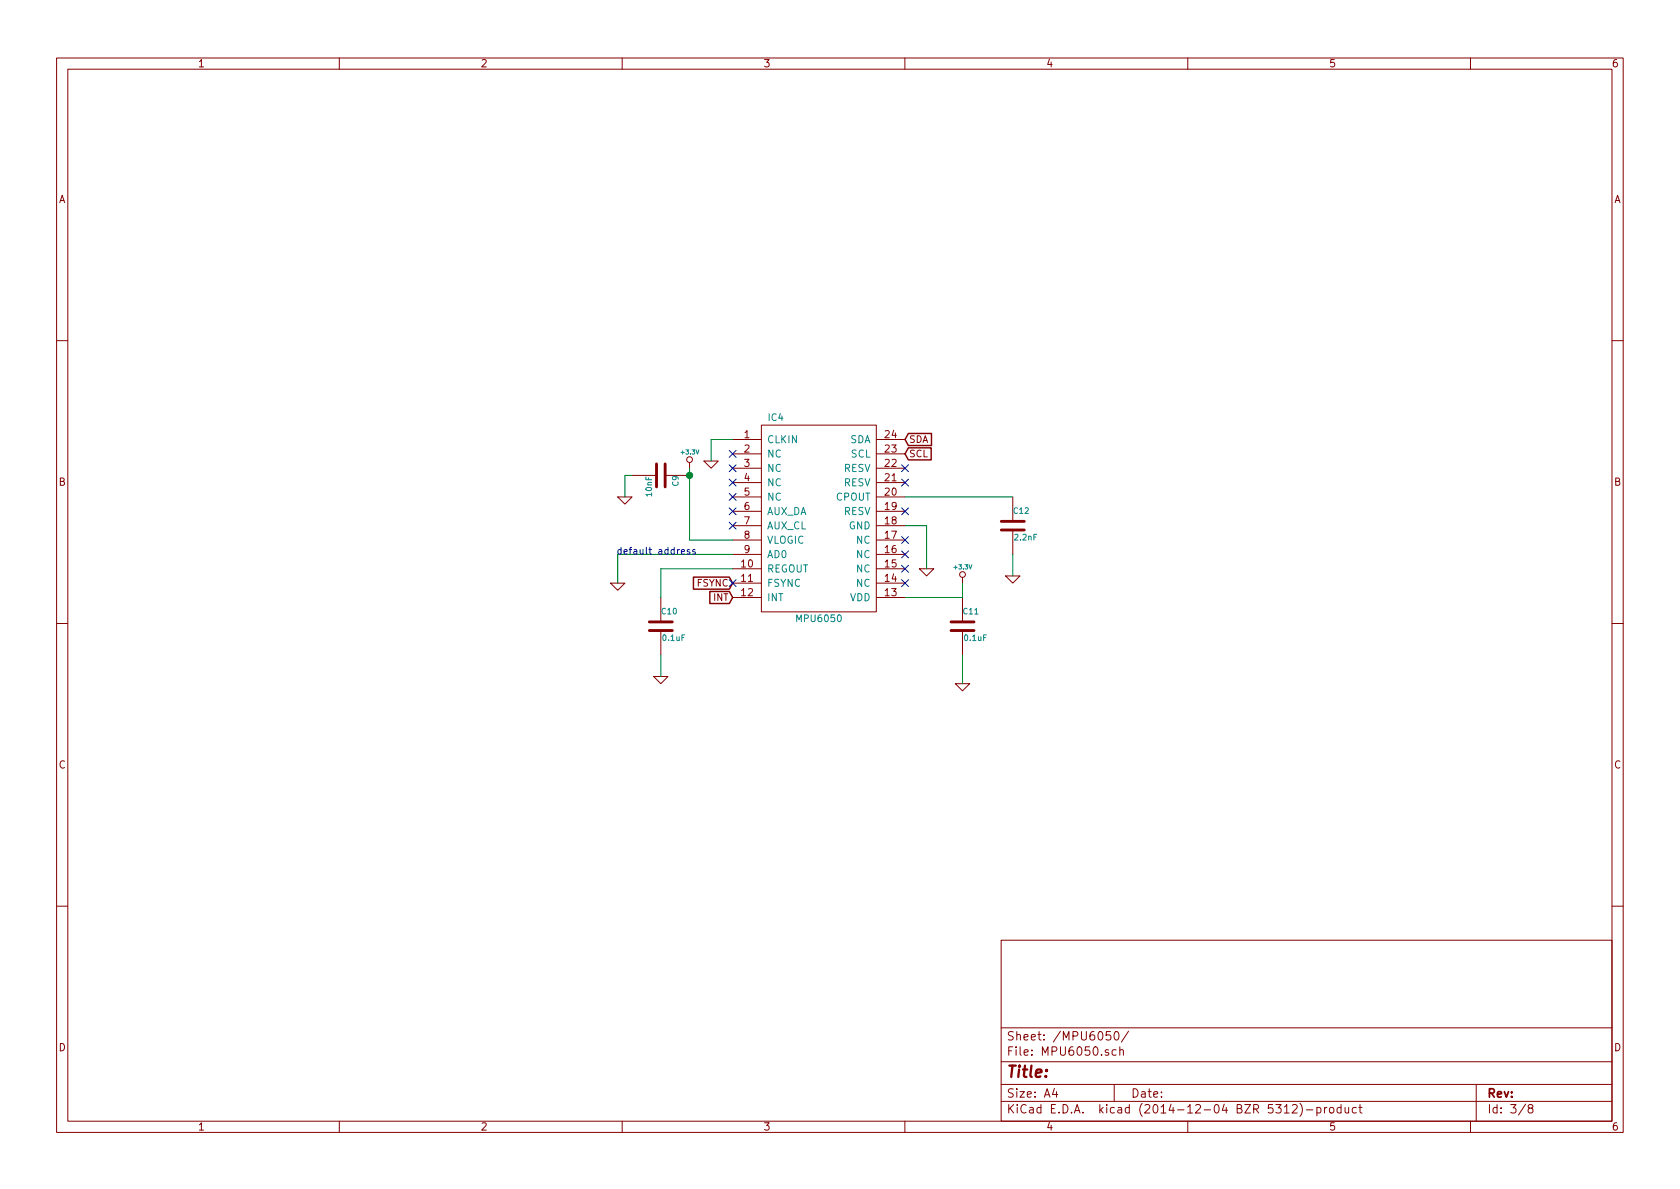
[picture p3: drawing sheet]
<svg xmlns="http://www.w3.org/2000/svg" width="297mm" height="210mm" viewBox="0 0 297 210" stroke-linecap="round" stroke-linejoin="round" font-family="sans-serif">
<g fill="none" stroke="#840000" stroke-width=".18">
<path d="M10 10.3h277v189.9h-277zM12 12.2h273v186.1h-273zM60 10.3v1.9M110 10.3v1.9M160 10.3v1.9M210 10.3v1.9M260 10.3v1.9M10 60.2h2M129.5 77.7h5.1M134.6 75.2h20.3v33h-20.3zM154.9 77.7h5.1M285 60.2h2"/>
<path d="M109.2 87.9h2.6l-1.3 1.2zM111.8 84.1h4.3M117.6 84.1h4.3M121.9 81.8v1M124.5 81.5h2.5l-1.3 1.3zM129.5 80.3h5.1M129.5 82.8h5.1M129.5 85.3h5.1M129.5 87.9h5.1M129.5 90.4h5.1M129.5 93h5.1M129.5 95.5h5.1"/>
<path d="M129.5 98h5.1M154.9 80.3h5.1M154.9 82.8h5.1M154.9 85.3h5.1M154.9 87.9h5.1M154.9 90.4h5.1M154.9 93h5.1M154.9 95.5h5.1M154.9 98h5.1M179.1 87.9v4.3M179.1 93.7v4.3M10 110.3h2"/>
<path d="M107.9 103.1h2.6l-1.3 1.3zM115.6 119.6h2.5l-1.3 1.3zM116.8 105.7v4.3M116.8 111.5v4.3M129.5 100.6h5.1M129.5 103.1h5.1M129.5 105.7h5.1M154.9 100.6h5.1M154.9 103.1h5.1M154.9 105.7h5.1M162.6 100.6h2.5l-1.3 1.2zM170.2 102.1v1"/>
<path d="M170.2 105.7v4.3M170.2 111.5v4.3M177.8 101.8h2.5l-1.2 1.3zM285 110.3h2M168.9 120.9h2.5l-1.2 1.3zM10 160.2h2M177 166.3h108v32h-108zM285 160.2h2M60 198.3v1.9M110 198.3v1.9M160 198.3v1.9M177 194.8h108"/>
<path d="M177 191.8h108M177 187.8h108M177 181.8h108M186.4 192.5l-.3 1h.9M186.8 193v1M196.3 182.4h-.7v.7l.2-.1 .5 .1 .1 .2-.1 .5-.2 .1-.5-.1M197 191.8v3M197.1 182.6l.2-.2a.81 .81 0 0 1 .6 .6 .81 .81 0 0 1-.3 .8l-.1 .1a.79 .79 0 0 1-.4-1.3zM197.3 185.7l-.4-.1-.3 .3 .1 .6 .2 .1 .4-.1M198 185.7l.2-.1 .4 .1v.9M198 185.1v1.5M199.5 182.3l-1.2 2"/>
<path d="M210 198.3v1.9M227.1 195.8l.4-.5v1.5M227.1 196.8h.8M228.5 195.5l.2-.2h.4l.3 .5-1 1h1M229.8 195.1a1.71 1.71 0 0 1 0 2.3M231 196.3h1.1M232.8 195.9l.5-.1 .3 .3-.2 .6h-.6M232.8 195.8v1.5M234.2 195.8v1M234.6 195.8l-.4 .3M235.1 196l.2-.2 .5 .2v.5l-.1 .2-.4 .1-.2-.1zM237.1 195.9l-.4-.1-.3 .3 .1 .6 .2 .1 .4-.1"/>
<path d="M237.1 195.3v1.5M237.8 195.8l.1 .9 .4 .1 .2-.1M238.5 195.8v1M239.8 195.9l-.4-.1-.3 .3 .1 .6 .2 .1 .4-.1M240.3 195.8h.5M240.5 195.3v1.3l.3 .2M260 198.3v1.9M261 191.8v6.5M269.7 195.2l-1.2 2M270.5 196l-.3-.3 .1-.2 .2-.2 .4 .1 .1 .2v.2l-.7 .2a.48 .48 0 0 0 0 .7l.2 .1 .5-.1a.48 .48 0 0 0-.2-.7"/>
<circle cx="121.9" cy="81.3" r=".51"/>
<circle cx="170.2" cy="101.6" r=".51"/>
</g>
<path d="M160.6 76.7h4.1v2.1h-4.1l-.6-1.1zM160.6 79.2h4v2.1h-4l-.6-1zM122.6 102.1h6.4l.5 1-.5 1.1h-6.4zM125.5 104.6h3.5l.5 1.1-.5 1h-3.5z" fill="none" stroke="#840000" stroke-width=".25"/>
<g fill="none" stroke="#000084" stroke-width=".18">
<path d="M128.9 79.6l1.2 1.3M130.1 79.6l-1.2 1.3M128.9 87.3l1.2 1.2M128.9 84.7l1.2 1.2M128.9 82.2l1.2 1.2M128.9 89.8l1.2 1.2M128.9 92.3l1.2 1.3M130.1 87.3l-1.2 1.2M130.1 84.7l-1.2 1.2M130.1 82.2l-1.2 1.2M130.1 89.8l-1.2 1.2M130.1 92.3l-1.2 1.3"/>
<path d="M159.4 82.2l1.2 1.2M159.4 84.7l1.2 1.2M159.4 89.8l1.2 1.2M159.4 94.9l1.2 1.2M159.4 97.4l1.2 1.2M159.4 100l1.2 1.2M160.6 82.2l-1.2 1.2M160.6 84.7l-1.2 1.2M160.6 89.8l-1.2 1.2M160.6 94.9l-1.2 1.2M160.6 97.4l-1.2 1.2M160.6 100l-1.2 1.2"/>
<path d="M128.9 102.5l1.2 1.2M130.1 102.5l-1.2 1.2M159.4 102.5l1.2 1.2M160.6 102.5l-1.2 1.2"/>
</g>
<path d="M129.5 77.7h-3.8v3.8M111.8 84.1h-1.3v3.8M121.9 82.8v12.7h7.6M129.5 98h-20.3v5.1M160 87.9h19.1M160 93h3.8v7.6M179.1 98v3.8M116.8 115.8v3.8M129.5 100.6h-12.7v5.1M170.2 103.1v2.6h-10.2M170.2 115.8v5.1" fill="none" stroke="#008400" stroke-width=".18"/>
<path d="M116.1 82v4.1M117.6 82v4.1M177 93.7h4.1M177 92.2h4.1M114.8 111.5h4.1M114.8 110h4.1M168.1 111.5h4.1M168.1 110h4.1" fill="none" stroke="#840000" stroke-width=".51"/>
<circle cx="121.9" cy="84.1" r=".51" fill="#008400" stroke="#008400" stroke-width=".25"/>
<path d="M109.8 97.3l-.3-.1-.3 .2 .1 .5h.5M109.8 96.8v1.2M110.3 97.6l.6-.1-.2-.3-.3 .1-.1 .5 .2 .2 .3-.1M122.9 97.3a.26 .26 0 0 0-.3-.1 .26 .26 0 0 0-.1 .2l.5 .4-.2 .2-.3-.1" fill="none" stroke="#0000c2" stroke-width=".18"/>
<text font-size="2.8" fill="#840000" x="178" y="190.5">Title:</text>
<g font-size="2.1" fill="#840000">
<text x="178" y="184">Sheet: /MPU6050/</text>
<text x="178" y="186.7">File: MPU6050.sch</text>
<text x="178" y="196.9">KiCad E.D.A. kicad (2014-12-04 BZR 5312)-product</text>
<text x="178" y="194.1">Size: A4</text>
<text x="200" y="194.1">Date:</text>
<text x="263" y="194.1">Rev:</text>
<text x="263" y="196.9">Id: 3/8</text>
</g>
<g font-size="1.8" fill="#840000">
<text x="35" y="11.9">1</text>
<text x="85" y="11.9">2</text>
<text x="135" y="11.9">3</text>
<text x="185" y="11.9">4</text>
<text x="235" y="11.9">5</text>
<text x="285" y="11.9">6</text>
<text x="10.4" y="35.9">A</text>
<text x="285.4" y="35.9">A</text>
<text x="131.6" y="77.5">1</text>
<text x="156.5" y="77.5">24</text>
<text x="131.6" y="80">2</text>
<text x="131.6" y="82.5">3</text>
<text x="156.5" y="82.5">22</text>
<text x="156.5" y="80">23</text>
<text x="10.4" y="85.9">B</text>
<text x="131.6" y="85.1">4</text>
<text x="131.6" y="87.6">5</text>
<text x="156.5" y="87.6">20</text>
<text x="156.5" y="85.1">21</text>
<text x="285.4" y="85.9">B</text>
<text x="131.6" y="90.2">6</text>
<text x="131.6" y="92.7">7</text>
<text x="131.6" y="95.2">8</text>
<text x="156.5" y="95.2">17</text>
<text x="156.5" y="92.7">18</text>
<text x="156.5" y="90.2">19</text>
<text x="131.1" y="100.3">10</text>
<text x="131.6" y="97.8">9</text>
<text x="156.5" y="100.3">15</text>
<text x="156.5" y="97.8">16</text>
<text x="131.1" y="102.9">11</text>
<text x="131.1" y="105.4">12</text>
<text x="156.5" y="105.4">13</text>
<text x="156.5" y="102.9">14</text>
<text x="10.4" y="135.9">C</text>
<text x="285.4" y="135.9">C</text>
<text x="10.4" y="185.9">D</text>
<text x="285.4" y="185.9">D</text>
<text x="35" y="199.9">1</text>
<text x="85" y="199.9">2</text>
<text x="135" y="199.9">3</text>
<text x="185" y="199.9">4</text>
<text x="235" y="199.9">5</text>
<text x="285" y="199.9">6</text>
</g>
<g font-size="1.8" fill="#008484">
<text x="135.6" y="78.4">CLKIN</text>
<text x="135.6" y="80.9">NC</text>
<text x="135.6" y="83.4">NC</text>
<text x="149.1" y="83.4">RESV</text>
<text x="150.2" y="78.4">SDA</text>
<text x="150.4" y="80.9">SCL</text>
<text x="135.6" y="86">NC</text>
<text x="135.6" y="88.5">NC</text>
<text x="147.7" y="88.5">CPOUT</text>
<text x="149.1" y="86">RESV</text>
<text x="135.6" y="91.1">AUX_DA</text>
<text x="135.6" y="93.6">AUX_CL</text>
<text x="149.1" y="91.1">RESV</text>
<text x="150" y="93.6">GND</text>
<text x="135.6" y="96.1">VLOGIC</text>
<text x="135.6" y="98.7">AD0</text>
<text x="135.6" y="101.2">REGOUT</text>
<text x="151.4" y="101.2">NC</text>
<text x="151.4" y="98.7">NC</text>
<text x="151.4" y="96.1">NC</text>
<text x="135.6" y="103.8">FSYNC</text>
<text x="135.6" y="106.3">INT</text>
<text x="150.2" y="106.3">VDD</text>
<text x="151.4" y="103.8">NC</text>
</g>
<g font-size="1.7" fill="#008484">
<text x="135.9" y="74.4">IC4</text>
<text x="141.1" y="110">MPU6050</text>
</g>
<g font-size="1.7" fill="#840000">
<text x="160.8" y="78.3">SDA</text>
<text x="160.8" y="80.8">SCL</text>
<text x="123.2" y="103.7">FSYNC</text>
<text x="126.1" y="106.2">INT</text>
</g>
<text font-size="1.7" fill="#0000c2" x="110.9" y="98">default address</text>
<g font-size="1.4" fill="#008484">
<text x="115.3" y="87.7" transform="rotate(-90 115.3 87.7)">10nF</text>
<text x="120" y="85.9" transform="rotate(-90 120 85.9)">C9</text>
<text x="179.2" y="90.9">C12</text>
<text x="179.5" y="95.5">2.2nF</text>
<text x="117" y="108.6">C10</text>
<text x="117.2" y="113.3">0.1uF</text>
<text x="170.4" y="108.6">C11</text>
<text x="170.6" y="113.3">0.1uF</text>
</g>
<g font-size="1.1" fill="#008484">
<text x="120.5" y="80.3">+3.3V</text>
<text x="168.8" y="100.7">+3.3V</text>
</g>
</svg>
